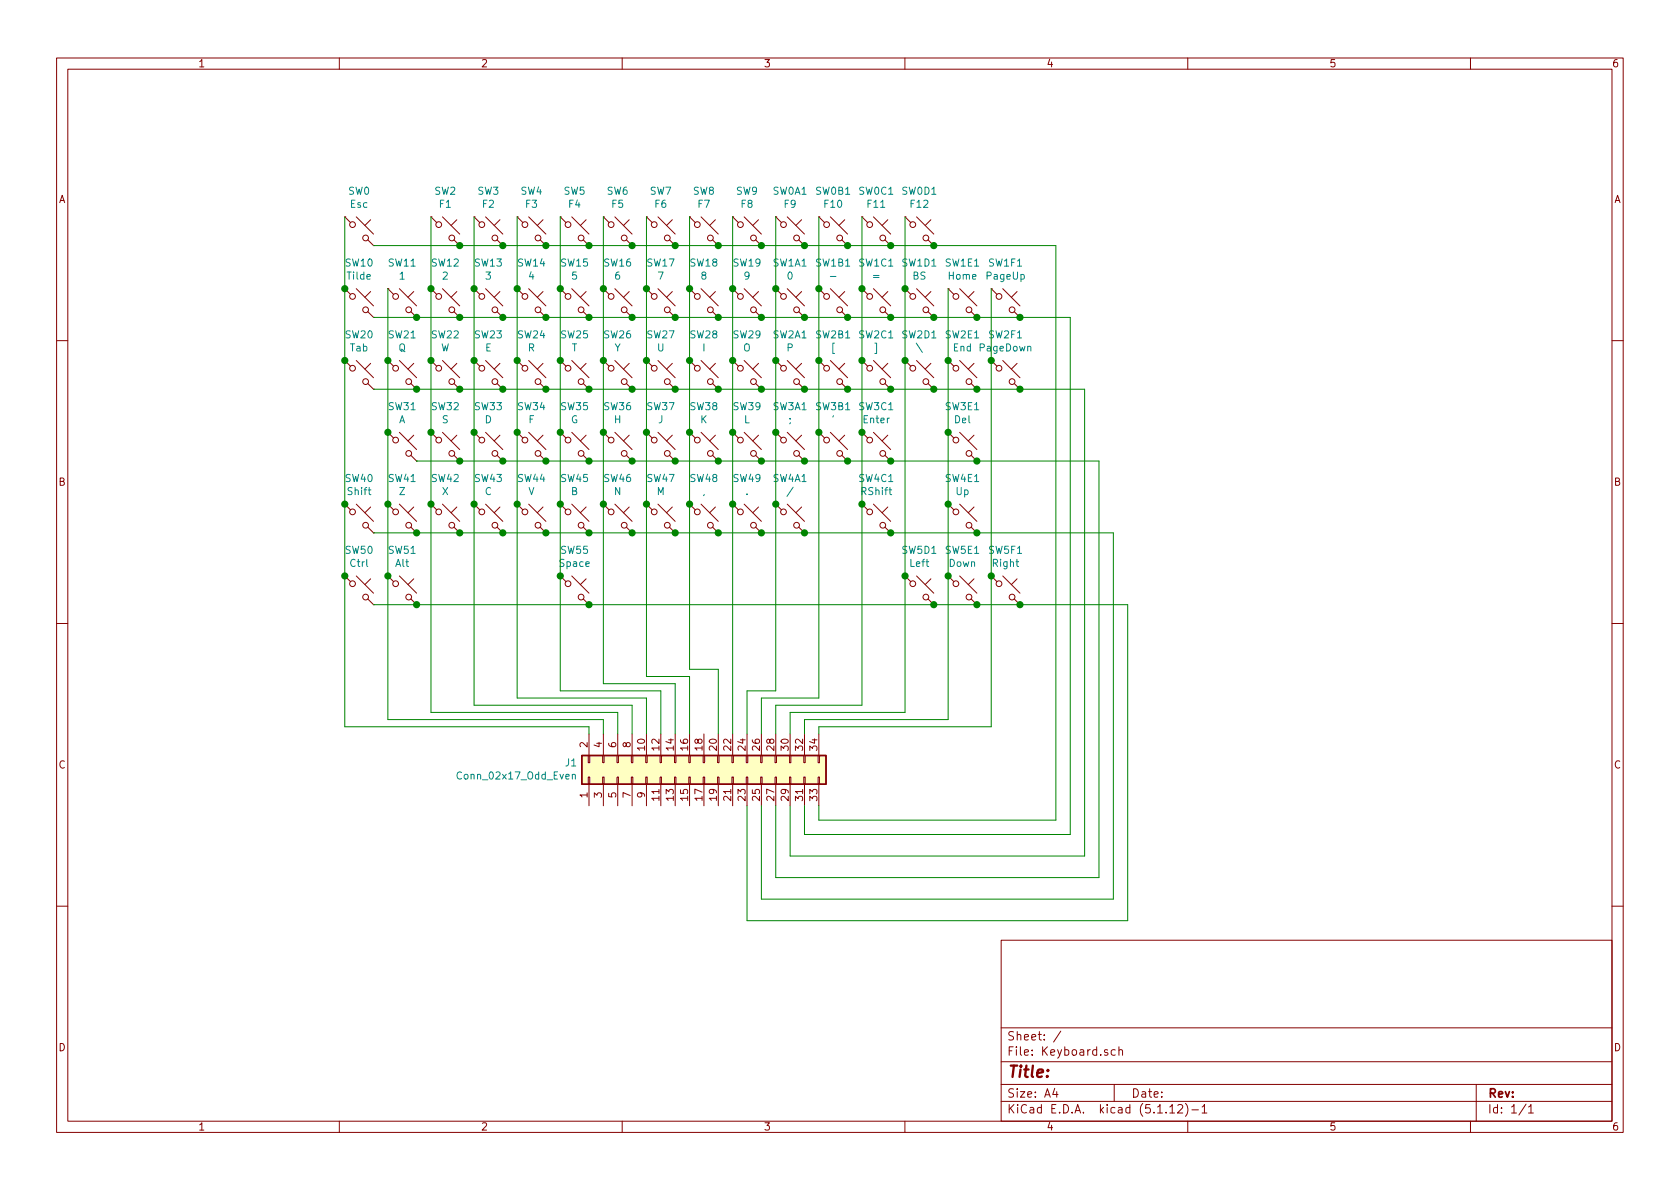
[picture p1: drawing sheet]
EESchema Schematic File Version 4
EELAYER 30 0
EELAYER END
$Descr A4 11693 8268
encoding utf-8
Sheet 1 1
Title ""
Date ""
Rev ""
Comp ""
Comment1 ""
Comment2 ""
Comment3 ""
Comment4 ""
$EndDescr
Connection ~ 2400 2500
Wire Wire Line
	2400 2000 2400 2500
$Comp
L Switch:SW_Push_45deg SW10
U 1 1
P 2500 2100
F 0 "SW10" H 2500 2381 50  0000 C CNN
F 1 "Tilde" H 2500 2290 50  0000 C CNN
F 2 "Button_Switch_Keyboard:SW_Cherry_MX_1.00u_Plate" H 2500 2100 50  0001 C CNN
F 3 "~" H 2500 2100 50  0001 C CNN
	1    2500 2100
	1    0    0    -1  
$EndComp
$Comp
L Switch:SW_Push_45deg SW11
U 1 1
P 2800 2100
F 0 "SW11" H 2800 2381 50  0000 C CNN
F 1 "1" H 2800 2290 50  0000 C CNN
F 2 "Button_Switch_Keyboard:SW_Cherry_MX_1.00u_Plate" H 2800 2100 50  0001 C CNN
F 3 "~" H 2800 2100 50  0001 C CNN
	1    2800 2100
	1    0    0    -1  
$EndComp
$Comp
L Switch:SW_Push_45deg SW12
U 1 1
P 3100 2100
F 0 "SW12" H 3100 2381 50  0000 C CNN
F 1 "2" H 3100 2290 50  0000 C CNN
F 2 "Button_Switch_Keyboard:SW_Cherry_MX_1.00u_Plate" H 3100 2100 50  0001 C CNN
F 3 "~" H 3100 2100 50  0001 C CNN
	1    3100 2100
	1    0    0    -1  
$EndComp
$Comp
L Switch:SW_Push_45deg SW13
U 1 1
P 3400 2100
F 0 "SW13" H 3400 2381 50  0000 C CNN
F 1 "3" H 3400 2290 50  0000 C CNN
F 2 "Button_Switch_Keyboard:SW_Cherry_MX_1.00u_Plate" H 3400 2100 50  0001 C CNN
F 3 "~" H 3400 2100 50  0001 C CNN
	1    3400 2100
	1    0    0    -1  
$EndComp
$Comp
L Switch:SW_Push_45deg SW14
U 1 1
P 3700 2100
F 0 "SW14" H 3700 2381 50  0000 C CNN
F 1 "4" H 3700 2290 50  0000 C CNN
F 2 "Button_Switch_Keyboard:SW_Cherry_MX_1.00u_Plate" H 3700 2100 50  0001 C CNN
F 3 "~" H 3700 2100 50  0001 C CNN
	1    3700 2100
	1    0    0    -1  
$EndComp
$Comp
L Switch:SW_Push_45deg SW15
U 1 1
P 4000 2100
F 0 "SW15" H 4000 2381 50  0000 C CNN
F 1 "5" H 4000 2290 50  0000 C CNN
F 2 "Button_Switch_Keyboard:SW_Cherry_MX_1.00u_Plate" H 4000 2100 50  0001 C CNN
F 3 "~" H 4000 2100 50  0001 C CNN
	1    4000 2100
	1    0    0    -1  
$EndComp
$Comp
L Switch:SW_Push_45deg SW16
U 1 1
P 4300 2100
F 0 "SW16" H 4300 2381 50  0000 C CNN
F 1 "6" H 4300 2290 50  0000 C CNN
F 2 "Button_Switch_Keyboard:SW_Cherry_MX_1.00u_Plate" H 4300 2100 50  0001 C CNN
F 3 "~" H 4300 2100 50  0001 C CNN
	1    4300 2100
	1    0    0    -1  
$EndComp
$Comp
L Switch:SW_Push_45deg SW17
U 1 1
P 4600 2100
F 0 "SW17" H 4600 2381 50  0000 C CNN
F 1 "7" H 4600 2290 50  0000 C CNN
F 2 "Button_Switch_Keyboard:SW_Cherry_MX_1.00u_Plate" H 4600 2100 50  0001 C CNN
F 3 "~" H 4600 2100 50  0001 C CNN
	1    4600 2100
	1    0    0    -1  
$EndComp
$Comp
L Switch:SW_Push_45deg SW18
U 1 1
P 4900 2100
F 0 "SW18" H 4900 2381 50  0000 C CNN
F 1 "8" H 4900 2290 50  0000 C CNN
F 2 "Button_Switch_Keyboard:SW_Cherry_MX_1.00u_Plate" H 4900 2100 50  0001 C CNN
F 3 "~" H 4900 2100 50  0001 C CNN
	1    4900 2100
	1    0    0    -1  
$EndComp
$Comp
L Switch:SW_Push_45deg SW19
U 1 1
P 5200 2100
F 0 "SW19" H 5200 2381 50  0000 C CNN
F 1 "9" H 5200 2290 50  0000 C CNN
F 2 "Button_Switch_Keyboard:SW_Cherry_MX_1.00u_Plate" H 5200 2100 50  0001 C CNN
F 3 "~" H 5200 2100 50  0001 C CNN
	1    5200 2100
	1    0    0    -1  
$EndComp
$Comp
L Switch:SW_Push_45deg SW1A1
U 1 1
P 5500 2100
F 0 "SW1A1" H 5500 2381 50  0000 C CNN
F 1 "0" H 5500 2290 50  0000 C CNN
F 2 "Button_Switch_Keyboard:SW_Cherry_MX_1.00u_Plate" H 5500 2100 50  0001 C CNN
F 3 "~" H 5500 2100 50  0001 C CNN
	1    5500 2100
	1    0    0    -1  
$EndComp
$Comp
L Switch:SW_Push_45deg SW1B1
U 1 1
P 5800 2100
F 0 "SW1B1" H 5800 2381 50  0000 C CNN
F 1 "-" H 5800 2290 50  0000 C CNN
F 2 "Button_Switch_Keyboard:SW_Cherry_MX_1.00u_Plate" H 5800 2100 50  0001 C CNN
F 3 "~" H 5800 2100 50  0001 C CNN
	1    5800 2100
	1    0    0    -1  
$EndComp
$Comp
L Switch:SW_Push_45deg SW1C1
U 1 1
P 6100 2100
F 0 "SW1C1" H 6100 2381 50  0000 C CNN
F 1 "=" H 6100 2290 50  0000 C CNN
F 2 "Button_Switch_Keyboard:SW_Cherry_MX_1.00u_Plate" H 6100 2100 50  0001 C CNN
F 3 "~" H 6100 2100 50  0001 C CNN
	1    6100 2100
	1    0    0    -1  
$EndComp
$Comp
L Switch:SW_Push_45deg SW1D1
U 1 1
P 6400 2100
F 0 "SW1D1" H 6400 2381 50  0000 C CNN
F 1 "BS" H 6400 2290 50  0000 C CNN
F 2 "Button_Switch_Keyboard:SW_Cherry_MX_2.00u_Plate" H 6400 2100 50  0001 C CNN
F 3 "~" H 6400 2100 50  0001 C CNN
	1    6400 2100
	1    0    0    -1  
$EndComp
$Comp
L Switch:SW_Push_45deg SW20
U 1 1
P 2500 2600
F 0 "SW20" H 2500 2881 50  0000 C CNN
F 1 "Tab" H 2500 2790 50  0000 C CNN
F 2 "Button_Switch_Keyboard:SW_Cherry_MX_1.50u_Plate" H 2500 2600 50  0001 C CNN
F 3 "~" H 2500 2600 50  0001 C CNN
	1    2500 2600
	1    0    0    -1  
$EndComp
$Comp
L Switch:SW_Push_45deg SW21
U 1 1
P 2800 2600
F 0 "SW21" H 2800 2881 50  0000 C CNN
F 1 "Q" H 2800 2790 50  0000 C CNN
F 2 "Button_Switch_Keyboard:SW_Cherry_MX_1.00u_Plate" H 2800 2600 50  0001 C CNN
F 3 "~" H 2800 2600 50  0001 C CNN
	1    2800 2600
	1    0    0    -1  
$EndComp
$Comp
L Switch:SW_Push_45deg SW22
U 1 1
P 3100 2600
F 0 "SW22" H 3100 2881 50  0000 C CNN
F 1 "W" H 3100 2790 50  0000 C CNN
F 2 "Button_Switch_Keyboard:SW_Cherry_MX_1.00u_Plate" H 3100 2600 50  0001 C CNN
F 3 "~" H 3100 2600 50  0001 C CNN
	1    3100 2600
	1    0    0    -1  
$EndComp
$Comp
L Switch:SW_Push_45deg SW23
U 1 1
P 3400 2600
F 0 "SW23" H 3400 2881 50  0000 C CNN
F 1 "E" H 3400 2790 50  0000 C CNN
F 2 "Button_Switch_Keyboard:SW_Cherry_MX_1.00u_Plate" H 3400 2600 50  0001 C CNN
F 3 "~" H 3400 2600 50  0001 C CNN
	1    3400 2600
	1    0    0    -1  
$EndComp
$Comp
L Switch:SW_Push_45deg SW24
U 1 1
P 3700 2600
F 0 "SW24" H 3700 2881 50  0000 C CNN
F 1 "R" H 3700 2790 50  0000 C CNN
F 2 "Button_Switch_Keyboard:SW_Cherry_MX_1.00u_Plate" H 3700 2600 50  0001 C CNN
F 3 "~" H 3700 2600 50  0001 C CNN
	1    3700 2600
	1    0    0    -1  
$EndComp
$Comp
L Switch:SW_Push_45deg SW25
U 1 1
P 4000 2600
F 0 "SW25" H 4000 2881 50  0000 C CNN
F 1 "T" H 4000 2790 50  0000 C CNN
F 2 "Button_Switch_Keyboard:SW_Cherry_MX_1.00u_Plate" H 4000 2600 50  0001 C CNN
F 3 "~" H 4000 2600 50  0001 C CNN
	1    4000 2600
	1    0    0    -1  
$EndComp
$Comp
L Switch:SW_Push_45deg SW26
U 1 1
P 4300 2600
F 0 "SW26" H 4300 2881 50  0000 C CNN
F 1 "Y" H 4300 2790 50  0000 C CNN
F 2 "Button_Switch_Keyboard:SW_Cherry_MX_1.00u_Plate" H 4300 2600 50  0001 C CNN
F 3 "~" H 4300 2600 50  0001 C CNN
	1    4300 2600
	1    0    0    -1  
$EndComp
$Comp
L Switch:SW_Push_45deg SW28
U 1 1
P 4900 2600
F 0 "SW28" H 4900 2881 50  0000 C CNN
F 1 "I" H 4900 2790 50  0000 C CNN
F 2 "Button_Switch_Keyboard:SW_Cherry_MX_1.00u_Plate" H 4900 2600 50  0001 C CNN
F 3 "~" H 4900 2600 50  0001 C CNN
	1    4900 2600
	1    0    0    -1  
$EndComp
$Comp
L Switch:SW_Push_45deg SW29
U 1 1
P 5200 2600
F 0 "SW29" H 5200 2881 50  0000 C CNN
F 1 "O" H 5200 2790 50  0000 C CNN
F 2 "Button_Switch_Keyboard:SW_Cherry_MX_1.00u_Plate" H 5200 2600 50  0001 C CNN
F 3 "~" H 5200 2600 50  0001 C CNN
	1    5200 2600
	1    0    0    -1  
$EndComp
$Comp
L Switch:SW_Push_45deg SW2A1
U 1 1
P 5500 2600
F 0 "SW2A1" H 5500 2881 50  0000 C CNN
F 1 "P" H 5500 2790 50  0000 C CNN
F 2 "Button_Switch_Keyboard:SW_Cherry_MX_1.00u_Plate" H 5500 2600 50  0001 C CNN
F 3 "~" H 5500 2600 50  0001 C CNN
	1    5500 2600
	1    0    0    -1  
$EndComp
$Comp
L Switch:SW_Push_45deg SW2B1
U 1 1
P 5800 2600
F 0 "SW2B1" H 5800 2881 50  0000 C CNN
F 1 "[" H 5800 2790 50  0000 C CNN
F 2 "Button_Switch_Keyboard:SW_Cherry_MX_1.00u_Plate" H 5800 2600 50  0001 C CNN
F 3 "~" H 5800 2600 50  0001 C CNN
	1    5800 2600
	1    0    0    -1  
$EndComp
$Comp
L Switch:SW_Push_45deg SW2C1
U 1 1
P 6100 2600
F 0 "SW2C1" H 6100 2881 50  0000 C CNN
F 1 "]" H 6100 2790 50  0000 C CNN
F 2 "Button_Switch_Keyboard:SW_Cherry_MX_1.00u_Plate" H 6100 2600 50  0001 C CNN
F 3 "~" H 6100 2600 50  0001 C CNN
	1    6100 2600
	1    0    0    -1  
$EndComp
$Comp
L Switch:SW_Push_45deg SW2D1
U 1 1
P 6400 2600
F 0 "SW2D1" H 6400 2881 50  0000 C CNN
F 1 "\\" H 6400 2790 50  0000 C CNN
F 2 "Button_Switch_Keyboard:SW_Cherry_MX_1.00u_Plate" H 6400 2600 50  0001 C CNN
F 3 "~" H 6400 2600 50  0001 C CNN
	1    6400 2600
	1    0    0    -1  
$EndComp
$Comp
L Switch:SW_Push_45deg SW40
U 1 1
P 2500 3600
F 0 "SW40" H 2500 3881 50  0000 C CNN
F 1 "Shift" H 2500 3790 50  0000 C CNN
F 2 "Button_Switch_Keyboard:SW_Cherry_MX_2.00u_Plate" H 2500 3600 50  0001 C CNN
F 3 "~" H 2500 3600 50  0001 C CNN
	1    2500 3600
	1    0    0    -1  
$EndComp
$Comp
L Switch:SW_Push_45deg SW31
U 1 1
P 2800 3100
F 0 "SW31" H 2800 3381 50  0000 C CNN
F 1 "A" H 2800 3290 50  0000 C CNN
F 2 "Button_Switch_Keyboard:SW_Cherry_MX_1.00u_Plate" H 2800 3100 50  0001 C CNN
F 3 "~" H 2800 3100 50  0001 C CNN
	1    2800 3100
	1    0    0    -1  
$EndComp
$Comp
L Switch:SW_Push_45deg SW32
U 1 1
P 3100 3100
F 0 "SW32" H 3100 3381 50  0000 C CNN
F 1 "S" H 3100 3290 50  0000 C CNN
F 2 "Button_Switch_Keyboard:SW_Cherry_MX_1.00u_Plate" H 3100 3100 50  0001 C CNN
F 3 "~" H 3100 3100 50  0001 C CNN
	1    3100 3100
	1    0    0    -1  
$EndComp
$Comp
L Switch:SW_Push_45deg SW33
U 1 1
P 3400 3100
F 0 "SW33" H 3400 3381 50  0000 C CNN
F 1 "D" H 3400 3290 50  0000 C CNN
F 2 "Button_Switch_Keyboard:SW_Cherry_MX_1.00u_Plate" H 3400 3100 50  0001 C CNN
F 3 "~" H 3400 3100 50  0001 C CNN
	1    3400 3100
	1    0    0    -1  
$EndComp
$Comp
L Switch:SW_Push_45deg SW34
U 1 1
P 3700 3100
F 0 "SW34" H 3700 3381 50  0000 C CNN
F 1 "F" H 3700 3290 50  0000 C CNN
F 2 "Button_Switch_Keyboard:SW_Cherry_MX_1.00u_Plate" H 3700 3100 50  0001 C CNN
F 3 "~" H 3700 3100 50  0001 C CNN
	1    3700 3100
	1    0    0    -1  
$EndComp
$Comp
L Switch:SW_Push_45deg SW35
U 1 1
P 4000 3100
F 0 "SW35" H 4000 3381 50  0000 C CNN
F 1 "G" H 4000 3290 50  0000 C CNN
F 2 "Button_Switch_Keyboard:SW_Cherry_MX_1.00u_Plate" H 4000 3100 50  0001 C CNN
F 3 "~" H 4000 3100 50  0001 C CNN
	1    4000 3100
	1    0    0    -1  
$EndComp
$Comp
L Switch:SW_Push_45deg SW36
U 1 1
P 4300 3100
F 0 "SW36" H 4300 3381 50  0000 C CNN
F 1 "H" H 4300 3290 50  0000 C CNN
F 2 "Button_Switch_Keyboard:SW_Cherry_MX_1.00u_Plate" H 4300 3100 50  0001 C CNN
F 3 "~" H 4300 3100 50  0001 C CNN
	1    4300 3100
	1    0    0    -1  
$EndComp
$Comp
L Switch:SW_Push_45deg SW37
U 1 1
P 4600 3100
F 0 "SW37" H 4600 3381 50  0000 C CNN
F 1 "J" H 4600 3290 50  0000 C CNN
F 2 "Button_Switch_Keyboard:SW_Cherry_MX_1.00u_Plate" H 4600 3100 50  0001 C CNN
F 3 "~" H 4600 3100 50  0001 C CNN
	1    4600 3100
	1    0    0    -1  
$EndComp
$Comp
L Switch:SW_Push_45deg SW38
U 1 1
P 4900 3100
F 0 "SW38" H 4900 3381 50  0000 C CNN
F 1 "K" H 4900 3290 50  0000 C CNN
F 2 "Button_Switch_Keyboard:SW_Cherry_MX_1.00u_Plate" H 4900 3100 50  0001 C CNN
F 3 "~" H 4900 3100 50  0001 C CNN
	1    4900 3100
	1    0    0    -1  
$EndComp
$Comp
L Switch:SW_Push_45deg SW39
U 1 1
P 5200 3100
F 0 "SW39" H 5200 3381 50  0000 C CNN
F 1 "L" H 5200 3290 50  0000 C CNN
F 2 "Button_Switch_Keyboard:SW_Cherry_MX_1.00u_Plate" H 5200 3100 50  0001 C CNN
F 3 "~" H 5200 3100 50  0001 C CNN
	1    5200 3100
	1    0    0    -1  
$EndComp
$Comp
L Switch:SW_Push_45deg SW3A1
U 1 1
P 5500 3100
F 0 "SW3A1" H 5500 3381 50  0000 C CNN
F 1 ";" H 5500 3290 50  0000 C CNN
F 2 "Button_Switch_Keyboard:SW_Cherry_MX_1.00u_Plate" H 5500 3100 50  0001 C CNN
F 3 "~" H 5500 3100 50  0001 C CNN
	1    5500 3100
	1    0    0    -1  
$EndComp
$Comp
L Switch:SW_Push_45deg SW3B1
U 1 1
P 5800 3100
F 0 "SW3B1" H 5800 3381 50  0000 C CNN
F 1 "'" H 5800 3290 50  0000 C CNN
F 2 "Button_Switch_Keyboard:SW_Cherry_MX_1.00u_Plate" H 5800 3100 50  0001 C CNN
F 3 "~" H 5800 3100 50  0001 C CNN
	1    5800 3100
	1    0    0    -1  
$EndComp
$Comp
L Switch:SW_Push_45deg SW3C1
U 1 1
P 6100 3100
F 0 "SW3C1" H 6100 3381 50  0000 C CNN
F 1 "Enter" H 6100 3290 50  0000 C CNN
F 2 "Button_Switch_Keyboard:SW_Cherry_MX_2.00u_Plate" H 6100 3100 50  0001 C CNN
F 3 "~" H 6100 3100 50  0001 C CNN
	1    6100 3100
	1    0    0    -1  
$EndComp
$Comp
L Switch:SW_Push_45deg SW55
U 1 1
P 4000 4100
F 0 "SW55" H 4000 4381 50  0000 C CNN
F 1 "Space" H 4000 4290 50  0000 C CNN
F 2 "Button_Switch_Keyboard:SW_Cherry_MX_6.25u_PCB" H 4000 4100 50  0001 C CNN
F 3 "~" H 4000 4100 50  0001 C CNN
	1    4000 4100
	1    0    0    -1  
$EndComp
$Comp
L Switch:SW_Push_45deg SW41
U 1 1
P 2800 3600
F 0 "SW41" H 2800 3881 50  0000 C CNN
F 1 "Z" H 2800 3790 50  0000 C CNN
F 2 "Button_Switch_Keyboard:SW_Cherry_MX_1.00u_Plate" H 2800 3600 50  0001 C CNN
F 3 "~" H 2800 3600 50  0001 C CNN
	1    2800 3600
	1    0    0    -1  
$EndComp
$Comp
L Switch:SW_Push_45deg SW43
U 1 1
P 3400 3600
F 0 "SW43" H 3400 3881 50  0000 C CNN
F 1 "C" H 3400 3790 50  0000 C CNN
F 2 "Button_Switch_Keyboard:SW_Cherry_MX_1.00u_Plate" H 3400 3600 50  0001 C CNN
F 3 "~" H 3400 3600 50  0001 C CNN
	1    3400 3600
	1    0    0    -1  
$EndComp
$Comp
L Switch:SW_Push_45deg SW44
U 1 1
P 3700 3600
F 0 "SW44" H 3700 3881 50  0000 C CNN
F 1 "V" H 3700 3790 50  0000 C CNN
F 2 "Button_Switch_Keyboard:SW_Cherry_MX_1.00u_Plate" H 3700 3600 50  0001 C CNN
F 3 "~" H 3700 3600 50  0001 C CNN
	1    3700 3600
	1    0    0    -1  
$EndComp
$Comp
L Switch:SW_Push_45deg SW45
U 1 1
P 4000 3600
F 0 "SW45" H 4000 3881 50  0000 C CNN
F 1 "B" H 4000 3790 50  0000 C CNN
F 2 "Button_Switch_Keyboard:SW_Cherry_MX_1.00u_Plate" H 4000 3600 50  0001 C CNN
F 3 "~" H 4000 3600 50  0001 C CNN
	1    4000 3600
	1    0    0    -1  
$EndComp
$Comp
L Switch:SW_Push_45deg SW46
U 1 1
P 4300 3600
F 0 "SW46" H 4300 3881 50  0000 C CNN
F 1 "N" H 4300 3790 50  0000 C CNN
F 2 "Button_Switch_Keyboard:SW_Cherry_MX_1.00u_Plate" H 4300 3600 50  0001 C CNN
F 3 "~" H 4300 3600 50  0001 C CNN
	1    4300 3600
	1    0    0    -1  
$EndComp
$Comp
L Switch:SW_Push_45deg SW47
U 1 1
P 4600 3600
F 0 "SW47" H 4600 3881 50  0000 C CNN
F 1 "M" H 4600 3790 50  0000 C CNN
F 2 "Button_Switch_Keyboard:SW_Cherry_MX_1.00u_Plate" H 4600 3600 50  0001 C CNN
F 3 "~" H 4600 3600 50  0001 C CNN
	1    4600 3600
	1    0    0    -1  
$EndComp
$Comp
L Switch:SW_Push_45deg SW48
U 1 1
P 4900 3600
F 0 "SW48" H 4900 3881 50  0000 C CNN
F 1 "," H 4900 3790 50  0000 C CNN
F 2 "Button_Switch_Keyboard:SW_Cherry_MX_1.00u_Plate" H 4900 3600 50  0001 C CNN
F 3 "~" H 4900 3600 50  0001 C CNN
	1    4900 3600
	1    0    0    -1  
$EndComp
$Comp
L Switch:SW_Push_45deg SW49
U 1 1
P 5200 3600
F 0 "SW49" H 5200 3881 50  0000 C CNN
F 1 "." H 5200 3790 50  0000 C CNN
F 2 "Button_Switch_Keyboard:SW_Cherry_MX_1.00u_Plate" H 5200 3600 50  0001 C CNN
F 3 "~" H 5200 3600 50  0001 C CNN
	1    5200 3600
	1    0    0    -1  
$EndComp
$Comp
L Switch:SW_Push_45deg SW4A1
U 1 1
P 5500 3600
F 0 "SW4A1" H 5500 3881 50  0000 C CNN
F 1 "/" H 5500 3790 50  0000 C CNN
F 2 "Button_Switch_Keyboard:SW_Cherry_MX_1.00u_Plate" H 5500 3600 50  0001 C CNN
F 3 "~" H 5500 3600 50  0001 C CNN
	1    5500 3600
	1    0    0    -1  
$EndComp
$Comp
L Switch:SW_Push_45deg SW5D1
U 1 1
P 6400 4100
F 0 "SW5D1" H 6400 4381 50  0000 C CNN
F 1 "Left" H 6400 4290 50  0000 C CNN
F 2 "Button_Switch_Keyboard:SW_Cherry_MX_1.00u_Plate" H 6400 4100 50  0001 C CNN
F 3 "~" H 6400 4100 50  0001 C CNN
	1    6400 4100
	1    0    0    -1  
$EndComp
$Comp
L Switch:SW_Push_45deg SW5E1
U 1 1
P 6700 4100
F 0 "SW5E1" H 6700 4381 50  0000 C CNN
F 1 "Down" H 6700 4290 50  0000 C CNN
F 2 "Button_Switch_Keyboard:SW_Cherry_MX_1.00u_Plate" H 6700 4100 50  0001 C CNN
F 3 "~" H 6700 4100 50  0001 C CNN
	1    6700 4100
	1    0    0    -1  
$EndComp
$Comp
L Switch:SW_Push_45deg SW5F1
U 1 1
P 7000 4100
F 0 "SW5F1" H 7000 4381 50  0000 C CNN
F 1 "Right" H 7000 4290 50  0000 C CNN
F 2 "Button_Switch_Keyboard:SW_Cherry_MX_1.00u_Plate" H 7000 4100 50  0001 C CNN
F 3 "~" H 7000 4100 50  0001 C CNN
	1    7000 4100
	1    0    0    -1  
$EndComp
$Comp
L Switch:SW_Push_45deg SW51
U 1 1
P 2800 4100
F 0 "SW51" H 2800 4381 50  0000 C CNN
F 1 "Alt" H 2800 4290 50  0000 C CNN
F 2 "Button_Switch_Keyboard:SW_Cherry_MX_1.25u_Plate" H 2800 4100 50  0001 C CNN
F 3 "~" H 2800 4100 50  0001 C CNN
	1    2800 4100
	1    0    0    -1  
$EndComp
$Comp
L Switch:SW_Push_45deg SW0
U 1 1
P 2500 1600
F 0 "SW0" H 2500 1881 50  0000 C CNN
F 1 "Esc" H 2500 1790 50  0000 C CNN
F 2 "Button_Switch_Keyboard:SW_Cherry_MX_1.00u_Plate" H 2500 1600 50  0001 C CNN
F 3 "~" H 2500 1600 50  0001 C CNN
	1    2500 1600
	1    0    0    -1  
$EndComp
$Comp
L Switch:SW_Push_45deg SW50
U 1 1
P 2500 4100
F 0 "SW50" H 2500 4381 50  0000 C CNN
F 1 "Ctrl" H 2500 4290 50  0000 C CNN
F 2 "Button_Switch_Keyboard:SW_Cherry_MX_1.25u_Plate" H 2500 4100 50  0001 C CNN
F 3 "~" H 2500 4100 50  0001 C CNN
	1    2500 4100
	1    0    0    -1  
$EndComp
$Comp
L Switch:SW_Push_45deg SW4E1
U 1 1
P 6700 3600
F 0 "SW4E1" H 6700 3881 50  0000 C CNN
F 1 "Up" H 6700 3790 50  0000 C CNN
F 2 "Button_Switch_Keyboard:SW_Cherry_MX_1.00u_Plate" H 6700 3600 50  0001 C CNN
F 3 "~" H 6700 3600 50  0001 C CNN
	1    6700 3600
	1    0    0    -1  
$EndComp
$Comp
L Switch:SW_Push_45deg SW3E1
U 1 1
P 6700 3100
F 0 "SW3E1" H 6700 3381 50  0000 C CNN
F 1 "Del" H 6700 3290 50  0000 C CNN
F 2 "Button_Switch_Keyboard:SW_Cherry_MX_1.00u_Plate" H 6700 3100 50  0001 C CNN
F 3 "~" H 6700 3100 50  0001 C CNN
	1    6700 3100
	1    0    0    -1  
$EndComp
$Comp
L Switch:SW_Push_45deg SW1E1
U 1 1
P 6700 2100
F 0 "SW1E1" H 6700 2381 50  0000 C CNN
F 1 "Home" H 6700 2290 50  0000 C CNN
F 2 "Button_Switch_Keyboard:SW_Cherry_MX_1.00u_Plate" H 6700 2100 50  0001 C CNN
F 3 "~" H 6700 2100 50  0001 C CNN
	1    6700 2100
	1    0    0    -1  
$EndComp
$Comp
L Switch:SW_Push_45deg SW2E1
U 1 1
P 6700 2600
F 0 "SW2E1" H 6700 2881 50  0000 C CNN
F 1 "End" H 6700 2790 50  0000 C CNN
F 2 "Button_Switch_Keyboard:SW_Cherry_MX_1.00u_Plate" H 6700 2600 50  0001 C CNN
F 3 "~" H 6700 2600 50  0001 C CNN
	1    6700 2600
	1    0    0    -1  
$EndComp
$Comp
L Switch:SW_Push_45deg SW1F1
U 1 1
P 7000 2100
F 0 "SW1F1" H 7000 2381 50  0000 C CNN
F 1 "PageUp" H 7000 2290 50  0000 C CNN
F 2 "Button_Switch_Keyboard:SW_Cherry_MX_1.00u_Plate" H 7000 2100 50  0001 C CNN
F 3 "~" H 7000 2100 50  0001 C CNN
	1    7000 2100
	1    0    0    -1  
$EndComp
$Comp
L Switch:SW_Push_45deg SW2F1
U 1 1
P 7000 2600
F 0 "SW2F1" H 7000 2881 50  0000 C CNN
F 1 "PageDown" H 7000 2790 50  0000 C CNN
F 2 "Button_Switch_Keyboard:SW_Cherry_MX_1.00u_Plate" H 7000 2600 50  0001 C CNN
F 3 "~" H 7000 2600 50  0001 C CNN
	1    7000 2600
	1    0    0    -1  
$EndComp
Wire Wire Line
	2700 2000 2700 2500
Connection ~ 2700 2500
Wire Wire Line
	3000 2000 3000 2500
Connection ~ 3000 2500
Wire Wire Line
	3300 2000 3300 2500
Connection ~ 3300 2500
Wire Wire Line
	3300 2500 3300 3000
Connection ~ 3300 3000
Wire Wire Line
	3300 3000 3300 3500
Wire Wire Line
	3600 2000 3600 2500
Connection ~ 3600 2500
Wire Wire Line
	3600 2500 3600 3000
Connection ~ 3600 3000
Wire Wire Line
	3600 3000 3600 3500
Wire Wire Line
	3900 2000 3900 2500
Connection ~ 3900 2500
Wire Wire Line
	3900 2500 3900 3000
Connection ~ 3900 3000
Wire Wire Line
	3900 3000 3900 3500
Wire Wire Line
	4200 2000 4200 2500
Connection ~ 4200 2500
Wire Wire Line
	4200 2500 4200 3000
Connection ~ 4200 3000
Wire Wire Line
	4200 3000 4200 3500
Connection ~ 3600 2000
Wire Wire Line
	3900 2000 3900 1500
Connection ~ 3900 2000
Wire Wire Line
	4200 2000 4200 1500
Connection ~ 4200 2000
Connection ~ 4500 2000
Wire Wire Line
	4500 2000 4500 2500
Connection ~ 4500 2500
Wire Wire Line
	4500 2500 4500 3000
Connection ~ 4500 3000
Wire Wire Line
	4500 3000 4500 3500
Wire Wire Line
	4800 2000 4800 2500
Connection ~ 4800 2500
Wire Wire Line
	4800 2500 4800 3000
Connection ~ 4800 3000
Wire Wire Line
	4800 3000 4800 3500
Wire Wire Line
	5100 2000 5100 2500
Connection ~ 5100 2500
Wire Wire Line
	5100 2500 5100 3000
Connection ~ 5100 3000
Wire Wire Line
	5100 3000 5100 3500
Wire Wire Line
	5400 2000 5400 2500
Connection ~ 5400 2500
Wire Wire Line
	5400 2500 5400 3000
Connection ~ 5400 3000
Wire Wire Line
	5400 3000 5400 3500
Connection ~ 5700 2500
Wire Wire Line
	5700 2500 5700 2000
Wire Wire Line
	5700 3000 5700 2500
Wire Wire Line
	6000 2000 6000 2500
Connection ~ 6000 2500
Wire Wire Line
	6000 2500 6000 3000
Connection ~ 6300 2500
Wire Wire Line
	6300 2500 6300 2000
Wire Wire Line
	6600 2000 6600 2500
Connection ~ 6600 2500
Wire Wire Line
	6600 2500 6600 3000
Connection ~ 6600 3000
Wire Wire Line
	6600 3000 6600 3500
Wire Wire Line
	6900 2000 6900 2500
Connection ~ 6900 2500
Connection ~ 2400 2000
Connection ~ 3000 2000
Connection ~ 3300 2000
Connection ~ 4800 2000
Connection ~ 5100 2000
Connection ~ 5400 2000
Connection ~ 5700 2000
Connection ~ 6000 2000
Connection ~ 6300 2000
Wire Wire Line
	2600 2200 2900 2200
Connection ~ 2900 2200
Connection ~ 3200 2200
Wire Wire Line
	3200 2200 3500 2200
Connection ~ 3500 2200
Wire Wire Line
	3500 2200 3800 2200
Connection ~ 3800 2200
Wire Wire Line
	3800 2200 4100 2200
Connection ~ 4100 2200
Wire Wire Line
	4100 2200 4400 2200
Connection ~ 4400 2200
Wire Wire Line
	4400 2200 4700 2200
Connection ~ 4700 2200
Wire Wire Line
	4700 2200 5000 2200
Connection ~ 5000 2200
Wire Wire Line
	5000 2200 5300 2200
Connection ~ 5300 2200
Wire Wire Line
	5300 2200 5600 2200
Connection ~ 5600 2200
Wire Wire Line
	5600 2200 5900 2200
Connection ~ 5900 2200
Wire Wire Line
	5900 2200 6200 2200
Connection ~ 6200 2200
Wire Wire Line
	6200 2200 6500 2200
Connection ~ 6500 2200
Wire Wire Line
	6500 2200 6800 2200
Connection ~ 6800 2200
Wire Wire Line
	6800 2200 7100 2200
Connection ~ 7100 2200
Wire Wire Line
	7100 2200 7450 2200
Wire Wire Line
	7550 2700 7100 2700
Connection ~ 2900 2700
Wire Wire Line
	2900 2700 2600 2700
Connection ~ 3200 2700
Wire Wire Line
	3200 2700 2900 2700
Connection ~ 3500 2700
Wire Wire Line
	3500 2700 3200 2700
Connection ~ 3800 2700
Wire Wire Line
	3800 2700 3500 2700
Connection ~ 4100 2700
Wire Wire Line
	4100 2700 3800 2700
Connection ~ 4400 2700
Wire Wire Line
	4400 2700 4100 2700
Connection ~ 4700 2700
Wire Wire Line
	4700 2700 4400 2700
Connection ~ 5000 2700
Wire Wire Line
	5000 2700 4700 2700
Connection ~ 5300 2700
Wire Wire Line
	5300 2700 5000 2700
Connection ~ 5600 2700
Wire Wire Line
	5600 2700 5300 2700
Connection ~ 5900 2700
Wire Wire Line
	5900 2700 5600 2700
Connection ~ 6200 2700
Wire Wire Line
	6200 2700 5900 2700
Connection ~ 6500 2700
Wire Wire Line
	6500 2700 6200 2700
Connection ~ 6800 2700
Wire Wire Line
	6800 2700 6500 2700
Connection ~ 7100 2700
Wire Wire Line
	7100 2700 6800 2700
Wire Wire Line
	2900 3200 3200 3200
Connection ~ 3500 3200
Wire Wire Line
	3500 3200 3800 3200
Connection ~ 3800 3200
Wire Wire Line
	3800 3200 4100 3200
Connection ~ 4100 3200
Wire Wire Line
	4100 3200 4400 3200
Connection ~ 4400 3200
Wire Wire Line
	4400 3200 4700 3200
Connection ~ 4700 3200
Wire Wire Line
	4700 3200 5000 3200
Connection ~ 5000 3200
Wire Wire Line
	5000 3200 5300 3200
Connection ~ 5300 3200
Wire Wire Line
	5300 3200 5600 3200
Connection ~ 5600 3200
Wire Wire Line
	5600 3200 5900 3200
Connection ~ 5900 3200
Wire Wire Line
	5900 3200 6200 3200
Connection ~ 6200 3200
Connection ~ 6800 3200
Connection ~ 2900 3700
Wire Wire Line
	2900 3700 2600 3700
Connection ~ 3500 3700
Connection ~ 3800 3700
Wire Wire Line
	3800 3700 3500 3700
Connection ~ 4100 3700
Wire Wire Line
	4100 3700 3800 3700
Connection ~ 4400 3700
Wire Wire Line
	4400 3700 4100 3700
Connection ~ 4700 3700
Wire Wire Line
	4700 3700 4400 3700
Connection ~ 5000 3700
Wire Wire Line
	5000 3700 4700 3700
Connection ~ 5300 3700
Wire Wire Line
	5300 3700 5000 3700
Connection ~ 5600 3700
Wire Wire Line
	5600 3700 5300 3700
Connection ~ 6800 3700
$Comp
L Connector_Generic:Conn_02x17_Odd_Even J1
U 1 1
P 4900 5400
F 0 "J1" V 4996 6279 50  0000 L CNN
F 1 "Conn_02x17_Odd_Even" V 4905 6279 50  0000 L CNN
F 2 "Connector_PinSocket_2.54mm:PinSocket_2x17_P2.54mm_Vertical" H 4900 5400 50  0001 C CNN
F 3 "~" H 4900 5400 50  0001 C CNN
	1    4900 5400
	0    -1   -1   0   
$EndComp
Wire Wire Line
	2900 2200 3200 2200
Wire Wire Line
	2700 2500 2700 3000
Connection ~ 2700 3000
Wire Wire Line
	2700 3000 2700 3500
Wire Wire Line
	3000 2500 3000 3000
Connection ~ 3000 3000
Wire Wire Line
	3000 3000 3000 3500
Connection ~ 3200 3200
Wire Wire Line
	3200 3200 3500 3200
Wire Wire Line
	6300 2500 6300 4000
Wire Wire Line
	6900 2500 6900 4000
Wire Wire Line
	6200 3200 6800 3200
Wire Wire Line
	6800 3200 7650 3200
Wire Wire Line
	6800 3700 7750 3700
Wire Wire Line
	5600 3700 6200 3700
Connection ~ 2400 3500
Wire Wire Line
	2700 3500 2700 4000
Connection ~ 2700 3500
Wire Wire Line
	3500 3700 3200 3700
Connection ~ 3200 3700
Wire Wire Line
	3200 3700 2900 3700
$Comp
L Switch:SW_Push_45deg SW42
U 1 1
P 3100 3600
F 0 "SW42" H 3100 3881 50  0000 C CNN
F 1 "X" H 3100 3790 50  0000 C CNN
F 2 "Button_Switch_Keyboard:SW_Cherry_MX_1.00u_Plate" H 3100 3600 50  0001 C CNN
F 3 "~" H 3100 3600 50  0001 C CNN
	1    3100 3600
	1    0    0    -1  
$EndComp
Wire Wire Line
	3900 3500 3900 4000
Connection ~ 3900 3500
Wire Wire Line
	6600 3500 6600 4000
Connection ~ 6600 3500
Wire Wire Line
	7850 4200 7100 4200
Connection ~ 2900 4200
Wire Wire Line
	2900 4200 2600 4200
Connection ~ 4100 4200
Connection ~ 6500 4200
Wire Wire Line
	6500 4200 4100 4200
Connection ~ 6800 4200
Wire Wire Line
	6800 4200 6500 4200
Connection ~ 7100 4200
Wire Wire Line
	7100 4200 6800 4200
Wire Wire Line
	2900 4200 4100 4200
$Comp
L Switch:SW_Push_45deg SW4C1
U 1 1
P 6100 3600
F 0 "SW4C1" H 6100 3881 50  0000 C CNN
F 1 "RShift" H 6100 3790 50  0000 C CNN
F 2 "Button_Switch_Keyboard:SW_Cherry_MX_2.00u_Plate" H 6100 3600 50  0001 C CNN
F 3 "~" H 6100 3600 50  0001 C CNN
	1    6100 3600
	1    0    0    -1  
$EndComp
Connection ~ 6200 3700
Wire Wire Line
	6200 3700 6800 3700
$Comp
L Switch:SW_Push_45deg SW27
U 1 1
P 4600 2600
F 0 "SW27" H 4600 2881 50  0000 C CNN
F 1 "U" H 4600 2790 50  0000 C CNN
F 2 "Button_Switch_Keyboard:SW_Cherry_MX_1.00u_Plate" H 4600 2600 50  0001 C CNN
F 3 "~" H 4600 2600 50  0001 C CNN
	1    4600 2600
	1    0    0    -1  
$EndComp
Wire Wire Line
	2400 1500 2400 2000
Wire Wire Line
	2400 2500 2400 3500
Wire Wire Line
	2400 3500 2400 4000
Wire Wire Line
	6000 3000 6000 3500
Connection ~ 6000 3000
$Comp
L Switch:SW_Push_45deg SW2
U 1 1
P 3100 1600
F 0 "SW2" H 3100 1881 50  0000 C CNN
F 1 "F1" H 3100 1790 50  0000 C CNN
F 2 "Button_Switch_Keyboard:SW_Cherry_MX_1.00u_Plate" H 3100 1600 50  0001 C CNN
F 3 "~" H 3100 1600 50  0001 C CNN
	1    3100 1600
	1    0    0    -1  
$EndComp
Wire Wire Line
	3000 1500 3000 2000
$Comp
L Switch:SW_Push_45deg SW3
U 1 1
P 3400 1600
F 0 "SW3" H 3400 1881 50  0000 C CNN
F 1 "F2" H 3400 1790 50  0000 C CNN
F 2 "Button_Switch_Keyboard:SW_Cherry_MX_1.00u_Plate" H 3400 1600 50  0001 C CNN
F 3 "~" H 3400 1600 50  0001 C CNN
	1    3400 1600
	1    0    0    -1  
$EndComp
Wire Wire Line
	3300 1500 3300 2000
$Comp
L Switch:SW_Push_45deg SW4
U 1 1
P 3700 1600
F 0 "SW4" H 3700 1881 50  0000 C CNN
F 1 "F3" H 3700 1790 50  0000 C CNN
F 2 "Button_Switch_Keyboard:SW_Cherry_MX_1.00u_Plate" H 3700 1600 50  0001 C CNN
F 3 "~" H 3700 1600 50  0001 C CNN
	1    3700 1600
	1    0    0    -1  
$EndComp
Wire Wire Line
	3600 1500 3600 2000
$Comp
L Switch:SW_Push_45deg SW5
U 1 1
P 4000 1600
F 0 "SW5" H 4000 1881 50  0000 C CNN
F 1 "F4" H 4000 1790 50  0000 C CNN
F 2 "Button_Switch_Keyboard:SW_Cherry_MX_1.00u_Plate" H 4000 1600 50  0001 C CNN
F 3 "~" H 4000 1600 50  0001 C CNN
	1    4000 1600
	1    0    0    -1  
$EndComp
$Comp
L Switch:SW_Push_45deg SW6
U 1 1
P 4300 1600
F 0 "SW6" H 4300 1881 50  0000 C CNN
F 1 "F5" H 4300 1790 50  0000 C CNN
F 2 "Button_Switch_Keyboard:SW_Cherry_MX_1.00u_Plate" H 4300 1600 50  0001 C CNN
F 3 "~" H 4300 1600 50  0001 C CNN
	1    4300 1600
	1    0    0    -1  
$EndComp
$Comp
L Switch:SW_Push_45deg SW7
U 1 1
P 4600 1600
F 0 "SW7" H 4600 1881 50  0000 C CNN
F 1 "F6" H 4600 1790 50  0000 C CNN
F 2 "Button_Switch_Keyboard:SW_Cherry_MX_1.00u_Plate" H 4600 1600 50  0001 C CNN
F 3 "~" H 4600 1600 50  0001 C CNN
	1    4600 1600
	1    0    0    -1  
$EndComp
Wire Wire Line
	4500 1500 4500 2000
$Comp
L Switch:SW_Push_45deg SW8
U 1 1
P 4900 1600
F 0 "SW8" H 4900 1881 50  0000 C CNN
F 1 "F7" H 4900 1790 50  0000 C CNN
F 2 "Button_Switch_Keyboard:SW_Cherry_MX_1.00u_Plate" H 4900 1600 50  0001 C CNN
F 3 "~" H 4900 1600 50  0001 C CNN
	1    4900 1600
	1    0    0    -1  
$EndComp
Wire Wire Line
	4800 1500 4800 2000
$Comp
L Switch:SW_Push_45deg SW9
U 1 1
P 5200 1600
F 0 "SW9" H 5200 1881 50  0000 C CNN
F 1 "F8" H 5200 1790 50  0000 C CNN
F 2 "Button_Switch_Keyboard:SW_Cherry_MX_1.00u_Plate" H 5200 1600 50  0001 C CNN
F 3 "~" H 5200 1600 50  0001 C CNN
	1    5200 1600
	1    0    0    -1  
$EndComp
Wire Wire Line
	5100 1500 5100 2000
$Comp
L Switch:SW_Push_45deg SW0A1
U 1 1
P 5500 1600
F 0 "SW0A1" H 5500 1881 50  0000 C CNN
F 1 "F9" H 5500 1790 50  0000 C CNN
F 2 "Button_Switch_Keyboard:SW_Cherry_MX_1.00u_Plate" H 5500 1600 50  0001 C CNN
F 3 "~" H 5500 1600 50  0001 C CNN
	1    5500 1600
	1    0    0    -1  
$EndComp
Wire Wire Line
	5400 1500 5400 2000
$Comp
L Switch:SW_Push_45deg SW0B1
U 1 1
P 5800 1600
F 0 "SW0B1" H 5800 1881 50  0000 C CNN
F 1 "F10" H 5800 1790 50  0000 C CNN
F 2 "Button_Switch_Keyboard:SW_Cherry_MX_1.00u_Plate" H 5800 1600 50  0001 C CNN
F 3 "~" H 5800 1600 50  0001 C CNN
	1    5800 1600
	1    0    0    -1  
$EndComp
Wire Wire Line
	5700 1500 5700 2000
$Comp
L Switch:SW_Push_45deg SW0C1
U 1 1
P 6100 1600
F 0 "SW0C1" H 6100 1881 50  0000 C CNN
F 1 "F11" H 6100 1790 50  0000 C CNN
F 2 "Button_Switch_Keyboard:SW_Cherry_MX_1.00u_Plate" H 6100 1600 50  0001 C CNN
F 3 "~" H 6100 1600 50  0001 C CNN
	1    6100 1600
	1    0    0    -1  
$EndComp
Wire Wire Line
	6000 1500 6000 2000
$Comp
L Switch:SW_Push_45deg SW0D1
U 1 1
P 6400 1600
F 0 "SW0D1" H 6400 1881 50  0000 C CNN
F 1 "F12" H 6400 1790 50  0000 C CNN
F 2 "Button_Switch_Keyboard:SW_Cherry_MX_1.00u_Plate" H 6400 1600 50  0001 C CNN
F 3 "~" H 6400 1600 50  0001 C CNN
	1    6400 1600
	1    0    0    -1  
$EndComp
Wire Wire Line
	6300 1500 6300 2000
Wire Wire Line
	2600 1700 3200 1700
Connection ~ 3200 1700
Wire Wire Line
	3200 1700 3500 1700
Connection ~ 3500 1700
Wire Wire Line
	3500 1700 3800 1700
Connection ~ 3800 1700
Wire Wire Line
	3800 1700 4100 1700
Connection ~ 4100 1700
Wire Wire Line
	4100 1700 4400 1700
Connection ~ 4400 1700
Wire Wire Line
	4400 1700 4700 1700
Connection ~ 4700 1700
Wire Wire Line
	4700 1700 5000 1700
Connection ~ 5000 1700
Wire Wire Line
	5000 1700 5300 1700
Connection ~ 5300 1700
Wire Wire Line
	5300 1700 5600 1700
Connection ~ 5600 1700
Wire Wire Line
	5600 1700 5900 1700
Connection ~ 5900 1700
Wire Wire Line
	5900 1700 6200 1700
Connection ~ 6200 1700
Wire Wire Line
	6200 1700 6500 1700
Connection ~ 6500 1700
Wire Wire Line
	6500 1700 7350 1700
Wire Wire Line
	2400 4000 2400 5050
Wire Wire Line
	2400 5050 4100 5050
Wire Wire Line
	4100 5050 4100 5100
Connection ~ 2400 4000
Wire Wire Line
	2700 4000 2700 5000
Wire Wire Line
	2700 5000 4200 5000
Wire Wire Line
	4200 5000 4200 5100
Connection ~ 2700 4000
Wire Wire Line
	3000 3500 3000 4950
Wire Wire Line
	3000 4950 4300 4950
Wire Wire Line
	4300 4950 4300 5100
Connection ~ 3000 3500
Wire Wire Line
	3300 3500 3300 4900
Wire Wire Line
	3300 4900 4400 4900
Wire Wire Line
	4400 4900 4400 5100
Connection ~ 3300 3500
Wire Wire Line
	3600 3500 3600 4850
Wire Wire Line
	3600 4850 4500 4850
Wire Wire Line
	4500 4850 4500 5100
Connection ~ 3600 3500
Wire Wire Line
	3900 4000 3900 4800
Wire Wire Line
	3900 4800 4600 4800
Wire Wire Line
	4600 4800 4600 5100
Connection ~ 3900 4000
Wire Wire Line
	4200 3500 4200 4750
Wire Wire Line
	4200 4750 4700 4750
Wire Wire Line
	4700 4750 4700 5100
Connection ~ 4200 3500
Wire Wire Line
	4500 3500 4500 4700
Wire Wire Line
	4500 4700 4800 4700
Wire Wire Line
	4800 4700 4800 5100
Connection ~ 4500 3500
Wire Wire Line
	4800 3500 4800 4650
Connection ~ 4800 3500
Wire Wire Line
	4800 4650 5000 4650
Wire Wire Line
	5000 4650 5000 5100
Wire Wire Line
	5100 3500 5100 5100
Connection ~ 5100 3500
Wire Wire Line
	5400 3500 5400 4800
Wire Wire Line
	5400 4800 5200 4800
Wire Wire Line
	5200 4800 5200 5100
Connection ~ 5400 3500
Wire Wire Line
	6900 4000 6900 5050
Wire Wire Line
	6900 5050 5700 5050
Wire Wire Line
	5700 5050 5700 5100
Connection ~ 6900 4000
Wire Wire Line
	5600 5100 5600 5000
Wire Wire Line
	5600 5000 6600 5000
Wire Wire Line
	6600 5000 6600 4000
Connection ~ 6600 4000
Wire Wire Line
	6300 4000 6300 4950
Wire Wire Line
	6300 4950 5500 4950
Wire Wire Line
	5500 4950 5500 5100
Connection ~ 6300 4000
Wire Wire Line
	6000 3500 6000 4900
Wire Wire Line
	6000 4900 5400 4900
Wire Wire Line
	5400 4900 5400 5100
Connection ~ 6000 3500
Wire Wire Line
	5300 5100 5300 4850
Wire Wire Line
	5300 4850 5700 4850
Wire Wire Line
	5700 4850 5700 3000
Connection ~ 5700 3000
Wire Wire Line
	7350 1700 7350 5700
Wire Wire Line
	7350 5700 5700 5700
Wire Wire Line
	5700 5700 5700 5600
Wire Wire Line
	7450 2200 7450 5800
Wire Wire Line
	7450 5800 5600 5800
Wire Wire Line
	5600 5800 5600 5600
Wire Wire Line
	7550 2700 7550 5950
Wire Wire Line
	7550 5950 5500 5950
Wire Wire Line
	5500 5950 5500 5600
Wire Wire Line
	7650 3200 7650 6100
Wire Wire Line
	7650 6100 5400 6100
Wire Wire Line
	5400 6100 5400 5600
Wire Wire Line
	7750 3700 7750 6250
Wire Wire Line
	7750 6250 5300 6250
Wire Wire Line
	5300 6250 5300 5600
Wire Wire Line
	7850 4200 7850 6400
Wire Wire Line
	7850 6400 5200 6400
Wire Wire Line
	5200 6400 5200 5600
$EndSCHEMATC
